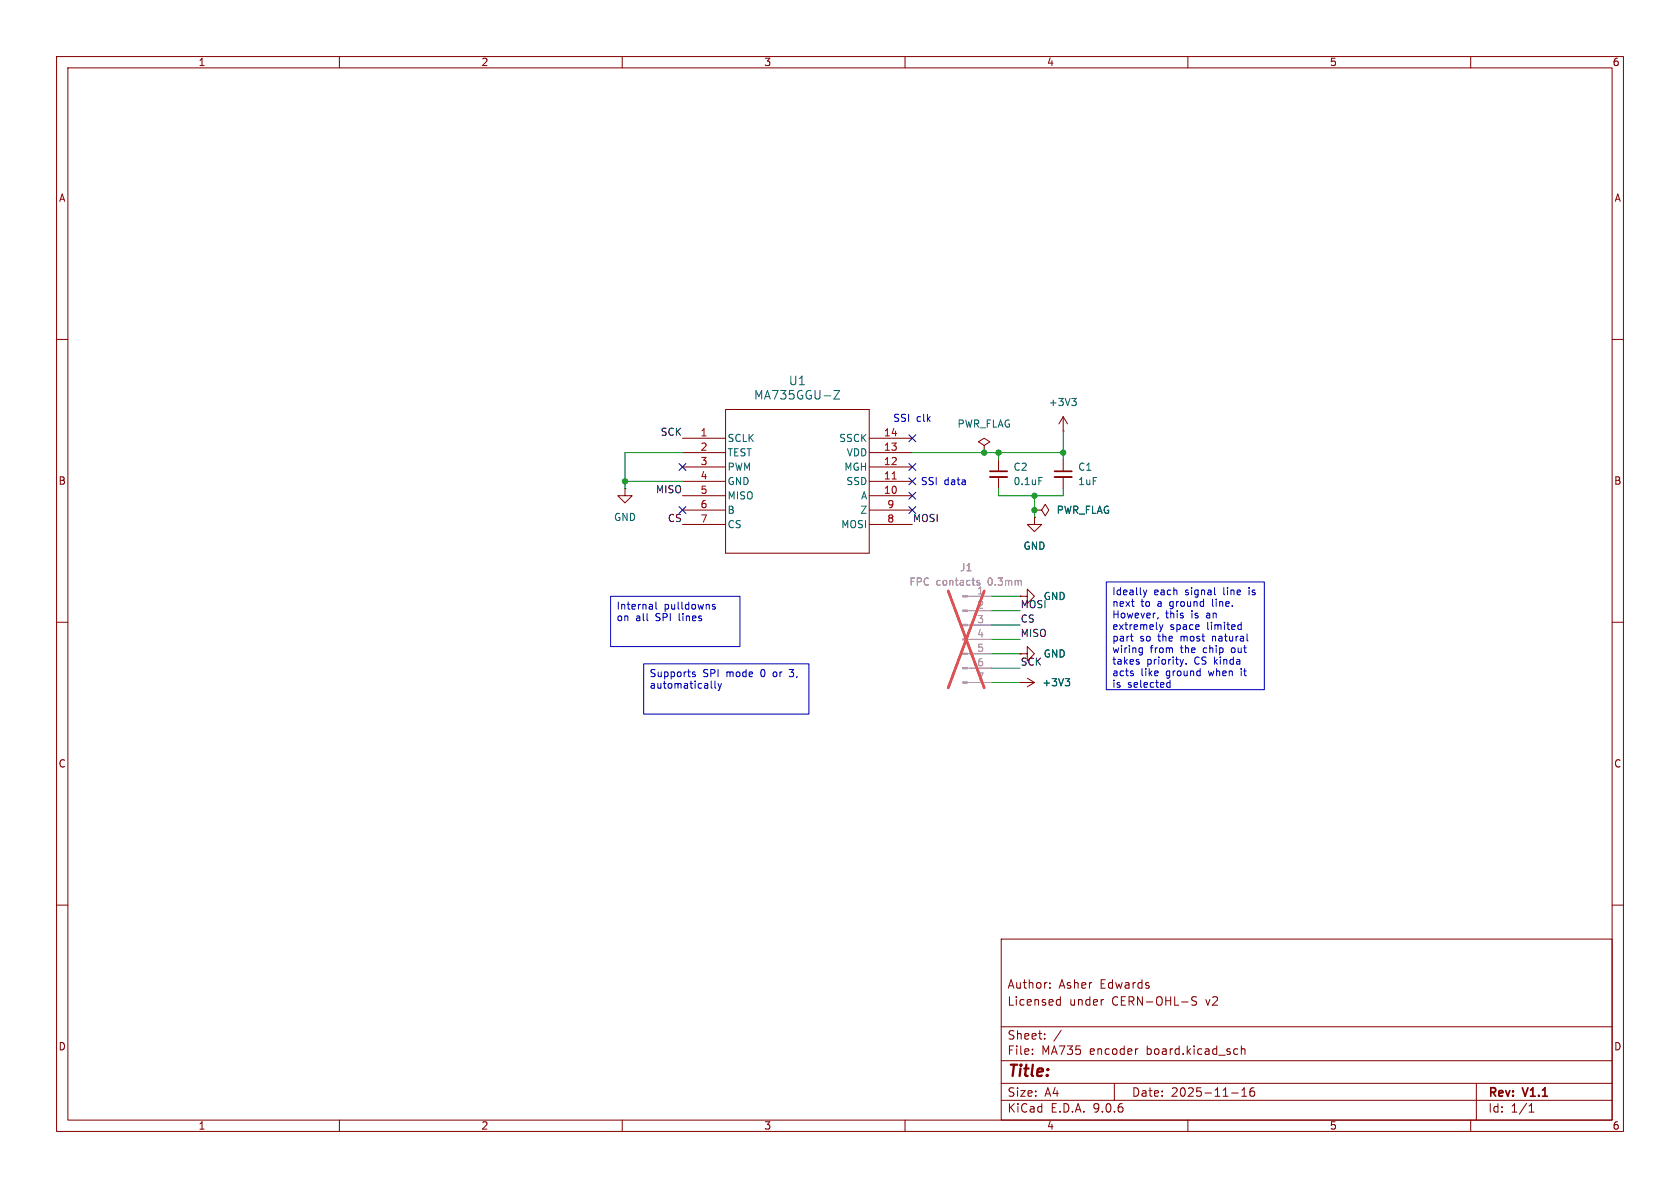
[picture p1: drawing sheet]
<svg xmlns="http://www.w3.org/2000/svg" width="297mm" height="210mm" viewBox="0 0 297 210" stroke-linecap="round" stroke-linejoin="round" font-family="sans-serif">
<g fill="none" stroke="#840000" stroke-width=".18">
<path d="M10 10h277v190h-277zM12 12h273v186h-273zM60 10v2M110 10v2M160 10v2M210 10v2M260 10v2M10 60h2M120.6 77.5h7.7M128.3 72.4h25.4v25.4h-25.4zM153.7 77.5h7.6M174 78.7l1-.6-1-.6-1 .6 1 .6v1.3"/>
<path d="M188 76.2h.1M188 73.7v2.5M188 73.7l-.8 1.2M188 73.7l.7 1.2M285 60h2M110.5 86.4v1.2h1.3l-1.3 1.3-1.3-1.3h1.3M110.5 86.4h.1M120.6 80h7.7M120.6 82.6h7.7M120.6 85.1h7.7M120.6 87.6h7.7M120.6 90.2h7.7"/>
<path d="M120.6 92.7h7.7M153.7 80h7.6M153.7 82.6h7.6M153.7 85.1h7.6M153.7 87.6h7.6M153.7 90.2h7.6M153.7 92.7h7.6M174 80h.1M176.5 81.3v2M176.5 84.3v2.1M182.9 91.4v1.3h1.2l-1.2 1.3-1.3-1.3h1.3M182.9 91.4h.1"/>
<path d="M182.9 90.2h1.2l.7-1 .6 1-.6 1-.7-1M182.9 90.2h.1M188 81.3v2M188 84.3v2.1M10 110h2M180.3 105.4h1.3v-1.3l1.3 1.3-1.3 1.3v-1.3M180.3 105.4h.1M180.3 115.6h1.3v-1.3l1.3 1.3-1.3 1.2v-1.2M180.3 115.6h.1M181.6 119.9l1.3 .8M285 110h2M180.3 120.7h.1"/>
<path d="M180.3 120.7h2.6M182.9 120.7l-1.3 .7M10 160h2M177 166h108v32h-108zM185.6 174.6v.1M185.6 173.8v.1M186.9 177.6h.6M186.9 176.8h.6M187.5 176.2v1.5M195 176.7h.1M211.5 176.3l-.5-.1-.3 .1v.5l.7 .3 .1 .3-.3 .3-.5-.1M285 160h2"/>
<path d="M60 198v2M110 198v2M160 198v2M177 194.5h108M177 191.5h108M177 187.5h108M177 181.5h108M182.5 186.3v.1M182.5 185.5v.1M184.7 183.6v.1M184.7 182.8v.1M187.6 182.1l-1.3 2"/>
<path d="M197 191.5v3M201.2 185.4l-.3 .1M210 198v2M217.7 193.2h1.2M218.4 185.4l.4 .1M218.8 186.3l-.4 .1M219.5 185.5l.2-.1 .3 .1 .1 .9M219.5 184.9v1.5M219.5 193.8h.9M219.5 192.7l.5-.4v1.5M221.7 192.3a.59 .59 0 0 0-.7 .6v.6l.1 .2 .4 .1 .2-.1 .1-.5-.1-.3h-.5l-.2 .3M260 198v2"/>
<path d="M261 191.5v6.5M270.3 196.6h.9M270.3 195.5l.4-.4v1.5"/>
</g>
<path d="M157.7 84.7h.7" fill="none" stroke="#a90000" stroke-width=".18"/>
<path d="M147.4 69h1l-1 1.5h1M189.5 70.4h.8l-.5 .5M190 70.9l.3 .3v.3l-.3 .2M183.7 84.4h.6M188.3 120h.8l-.4 .4M188.9 120.4l.2 .3v.3l-.2 .2" fill="none" stroke="#006464" stroke-width=".18"/>
<path d="M175 83.3h3.1M186.4 83.3h3.1" fill="none" stroke="#840000" stroke-width=".3"/>
<path d="M175 84.3h3.1M186.4 84.3h3.1" fill="none" stroke="#840000" stroke-width=".33"/>
<g fill="#a1a1a1" stroke="#a1a1a1" stroke-width=".18">
<path d="M170.2 105.3h.8v.2h-.8z"/>
<path d="M170.2 107.8h.8v.3h-.8z"/>
<path d="M170.2 110.4h.8v.2h-.8z"/>
<path d="M170.2 112.9h.8v.3h-.8z"/>
<path d="M170.2 115.4h.8v.3h-.8z"/>
<path d="M170.2 118h.8v.2h-.8z"/>
<path d="M170.2 120.5h.8v.3h-.8z"/>
</g>
<path d="M171 105.4h4.3M171 108h4.3M171 110.5h4.3M171 113h4.3M171 115.6h4.3M171 118.1h4.3M171 120.7h4.3" fill="none" stroke="#a1a1a1" stroke-width=".18"/>
<path d="M173.2 102.7l-.3-.1-.2 .2 .1 .2 .4 .1v.3" fill="none" stroke="#989898" stroke-width=".18"/>
<path d="M167.6 104.5l6.4 17.1M174 104.5l-6.4 17.1" fill="none" stroke="#e65255" stroke-width=".46"/>
<g fill="none" stroke="#009600" stroke-width=".18">
<path d="M188 76.2v5.1M110.5 85.1h10.1M120.6 80h-10.1v6.4M161.3 80h26.7M176.5 86.4v1.2h11.5v-1.2M176.5 80v1.3M182.9 87.6v3.8M175.3 110.5h5M175.3 113h5M175.3 108h5M175.3 105.4h5M175.3 118.1h5"/>
<path d="M175.3 115.6h5M175.3 120.7h5"/>
</g>
<g fill="none" stroke="#000084" stroke-width=".18">
<path d="M160.7 76.9l1.2 1.2M161.9 76.9l-1.2 1.2M120 81.9l1.3 1.3M120 89.6l1.3 1.2M121.3 81.9l-1.3 1.3M121.3 89.6l-1.3 1.2M160.7 89.6l1.2 1.2M160.7 84.5l1.2 1.2M160.7 87l1.2 1.2M160.7 81.9l1.2 1.3M161.9 89.6l-1.2 1.2M161.9 84.5l-1.2 1.2"/>
<path d="M161.9 87l-1.2 1.2M161.9 81.9l-1.2 1.3"/>
</g>
<g fill="none" stroke="#0000c2" stroke-width=".18">
<path d="M107.9 105.4h22.9v8.9h-22.9zM113.8 117.3h29.2v8.9h-29.2zM115.3 106.9l.1 .8M115.4 107.6l-.2 .1M115.4 107.1l-.2 .1M116 106.4v1.1l.1 .2M122.9 118.8h-.3l-.2 .2 .1 .1 .4 .2v.3h-.5M126.4 106.9l-.3-.1-.2 .2 .1 .2 .4 .1v.3h-.5M139.5 118.4h.8M139.5 119.5l.2 .1M195.6 102.9h27.9v19h-27.9zM200.1 113.3h.2"/>
<path d="M200.3 119.1v.3M200.4 107.2h.1M201.2 117l.2 .2-.2 .2M201.6 114.5l.4 .1M202 114.5v1l-.2 .2-.3 .1M202 115.3l-.4 .1M202.1 104.3l.3 .8M202.4 105.1l-.3 .5M202.7 104.3l-.3 .8M204.7 109.2l-.1 .2M205 110.4l.3 .9M205.3 111.3l-.3 .4"/>
<path d="M205.6 110.4l-.3 .9M209.2 116.6l-.3 .8M209.7 117.3v.1M214.7 105l.2 .1M219.1 110.4l.3 .1M219.4 110v1.3M219.4 111.2l-.3 .1M125.7 120.4v1.1l.2 .2M126.4 120.4v1.1l.2 .2M126.9 120.8l.3 .9M127.2 121.7l-.3 .4M127.5 120.8l-.3 .9"/>
<path d="M206.4 121.4h.5M206.9 120.2v1.3"/>
</g>
<g fill="#009600" stroke="#009600" stroke-width=".18">
<circle cx="176.5" cy="80" r=".46"/>
<circle cx="182.9" cy="90.2" r=".46"/>
<circle cx="188" cy="80" r=".46"/>
<circle cx="182.9" cy="87.6" r=".46"/>
<circle cx="174" cy="80" r=".46"/>
<circle cx="110.5" cy="85.1" r=".46"/>
</g>
<text font-size="2.8" fill="#840000" x="178" y="190.9">Title:</text>
<g font-size="2.1" fill="#006464">
<text x="133.2" y="70.8">MA735GGU-Z</text>
<text x="139.4" y="68.3">U1</text>
</g>
<g font-size="2.1" fill="#840000">
<text x="178" y="178">Licensed</text>
<text x="178" y="175">Author:</text>
<text x="187.2" y="175">Asher</text>
<text x="189" y="178">under</text>
<text x="194.5" y="175">Edwards</text>
<text x="196.6" y="178">CERN-OHL-S</text>
<text x="213.3" y="178">v2</text>
<text x="178" y="184">Sheet:</text>
<text x="178" y="186.7">File:</text>
<text x="184.1" y="186.7">MA735</text>
<text x="192.7" y="186.7">encoder</text>
<text x="202.8" y="186.7">board.kicad_sch</text>
<text x="178" y="196.9">KiCad</text>
<text x="178" y="194.1">Size:</text>
<text x="184.7" y="194.1">A4</text>
<text x="185.7" y="196.9">E.D.A.</text>
<text x="193.3" y="196.9">9.0.6</text>
<text x="200" y="194.1">Date:</text>
<text x="207" y="194.1">2025-11-16</text>
<text x="263" y="194.3">Rev:</text>
<text x="263" y="196.9">Id:</text>
<text x="267.1" y="196.9">1/1</text>
<text x="269.4" y="194.3">V1.1</text>
</g>
<g font-size="1.8" fill="#840000">
<text x="35" y="11.9">1</text>
<text x="85" y="11.9">2</text>
<text x="135" y="11.9">3</text>
<text x="185" y="11.9">4</text>
<text x="235" y="11.9">5</text>
<text x="285" y="11.9">6</text>
<text x="10.3" y="35.9">A</text>
<text x="285.3" y="35.9">A</text>
<text x="10.3" y="85.9">B</text>
<text x="285.3" y="85.9">B</text>
<text x="10.3" y="135.9">C</text>
<text x="285.3" y="135.9">C</text>
<text x="10.3" y="185.9">D</text>
<text x="285.3" y="185.9">D</text>
<text x="35" y="199.9">1</text>
<text x="85" y="199.9">2</text>
<text x="135" y="199.9">3</text>
<text x="185" y="199.9">4</text>
<text x="235" y="199.9">5</text>
<text x="285" y="199.9">6</text>
</g>
<g font-size="1.8" fill="#006464">
<text x="185.3" y="72">+3V3</text>
<text x="169.2" y="75.8">PWR_FLAG</text>
<text x="128.5" y="78.3">SCLK</text>
<text x="128.5" y="80.9">TEST</text>
<text x="128.5" y="83.4">PWM</text>
<text x="148.3" y="78.3">SSCK</text>
<text x="149.2" y="83.4">MGH</text>
<text x="149.6" y="80.9">VDD</text>
<text x="179.1" y="83.4">C2</text>
<text x="190.5" y="83.4">C1</text>
<text x="128.5" y="86">GND</text>
<text x="128.5" y="88.5">MISO</text>
<text x="149.5" y="86">SSD</text>
<text x="152.1" y="88.5">A</text>
<text x="179.1" y="86">0.1uF</text>
<text x="190.5" y="86">1uF</text>
<text x="108.5" y="92.3">GND</text>
<text x="128.5" y="91">B</text>
<text x="128.5" y="93.6">CS</text>
<text x="148.6" y="93.6">MOSI</text>
<text x="152" y="91">Z</text>
<text x="186.7" y="91">PWR_FLAG</text>
<text x="180.8" y="97.4">GND</text>
<text x="184.4" y="106.3">GND</text>
<text x="184.4" y="116.4">GND</text>
<text x="184.2" y="121.5">+3V3</text>
</g>
<g font-size="1.8" fill="#0f0f0f">
<text x="116.7" y="77.1">SCK</text>
<text x="115.9" y="87.3">MISO</text>
<text x="118" y="92.4">CS</text>
<text x="161.3" y="92.4">MOSI</text>
<text x="180.3" y="107.6">MOSI</text>
<text x="180.3" y="110.1">CS</text>
<text x="180.3" y="112.7">MISO</text>
<text x="180.3" y="117.8">SCK</text>
</g>
<g font-size="1.8" fill="#a90000">
<text x="123.8" y="77.2">1</text>
<text x="156.2" y="77.2">14</text>
<text x="123.8" y="79.8">2</text>
<text x="123.8" y="82.3">3</text>
<text x="156.2" y="79.8">13</text>
<text x="156.2" y="82.3">12</text>
<text x="123.8" y="84.8">4</text>
<text x="123.8" y="87.4">5</text>
<text x="123.8" y="89.9">6</text>
<text x="156.2" y="84.8">11</text>
<text x="156.2" y="87.4">10</text>
<text x="156.8" y="89.9">9</text>
<text x="123.8" y="92.5">7</text>
<text x="156.8" y="92.5">8</text>
</g>
<g font-size="1.8" fill="#0000c2">
<text x="157.8" y="74.8">SSI</text>
<text x="162" y="74.8">clk</text>
<text x="162.7" y="86">SSI</text>
<text x="166.9" y="86">data</text>
<text x="196.5" y="105.5">Ideally</text>
<text x="196.5" y="107.6">next</text>
<text x="201.7" y="107.6">to</text>
<text x="204" y="105.5">each</text>
<text x="204.7" y="107.6">a</text>
<text x="207.1" y="107.6">ground</text>
<text x="209.6" y="105.5">signal</text>
<text x="214.8" y="107.6">line.</text>
<text x="216.6" y="105.5">line</text>
<text x="221.2" y="105.5">is</text>
<text x="108.9" y="108.1">Internal</text>
<text x="108.9" y="110.1">on</text>
<text x="112.4" y="110.1">all</text>
<text x="116" y="110.1">SPI</text>
<text x="117.4" y="108.1">pulldowns</text>
<text x="120.3" y="110.1">lines</text>
<text x="196.5" y="109.6">However,</text>
<text x="196.5" y="111.7">extremely</text>
<text x="196.5" y="113.7">part</text>
<text x="201.5" y="113.7">so</text>
<text x="204.9" y="113.7">the</text>
<text x="206" y="109.6">this</text>
<text x="206.8" y="111.7">space</text>
<text x="209" y="113.7">most</text>
<text x="210.7" y="109.6">is</text>
<text x="213.5" y="111.7">limited</text>
<text x="213.5" y="109.6">an</text>
<text x="214.8" y="113.7">natural</text>
<text x="196.5" y="115.8">wiring</text>
<text x="196.5" y="117.8">takes</text>
<text x="196.5" y="119.9">acts</text>
<text x="201.7" y="119.9">like</text>
<text x="202.7" y="117.8">priority.</text>
<text x="203.3" y="115.8">from</text>
<text x="206.3" y="119.9">ground</text>
<text x="208.9" y="115.8">the</text>
<text x="211.3" y="117.8">CS kinda</text>
<text x="213" y="115.8">chip</text>
<text x="214" y="119.9">when</text>
<text x="218.1" y="115.8">out</text>
<text x="219.8" y="119.9">it</text>
<text x="114.7" y="120">Supports</text>
<text x="114.7" y="122.1">automatically</text>
<text x="124.3" y="120">SPI</text>
<text x="128.5" y="120">mode</text>
<text x="134.8" y="120">0</text>
<text x="137.1" y="120">or</text>
<text x="140.3" y="120">3,</text>
<text x="196.5" y="121.9">is</text>
<text x="199.3" y="121.9">selected</text>
</g>
<g font-size="1.8" fill="#989898">
<text x="169.6" y="101.2">J1</text>
<text x="160.7" y="103.7">FPC</text>
<text x="165.5" y="103.7">contacts</text>
<text x="174.7" y="103.7">0.3mm</text>
</g>
<g font-size="1.8" fill="#aaa">
<text x="172.6" y="105.2">1</text>
<text x="172.6" y="107.7">2</text>
<text x="172.6" y="110.2">3</text>
<text x="172.6" y="112.8">4</text>
<text x="172.6" y="115.3">5</text>
<text x="172.6" y="117.9">6</text>
<text x="172.6" y="120.4">7</text>
</g>
</svg>
